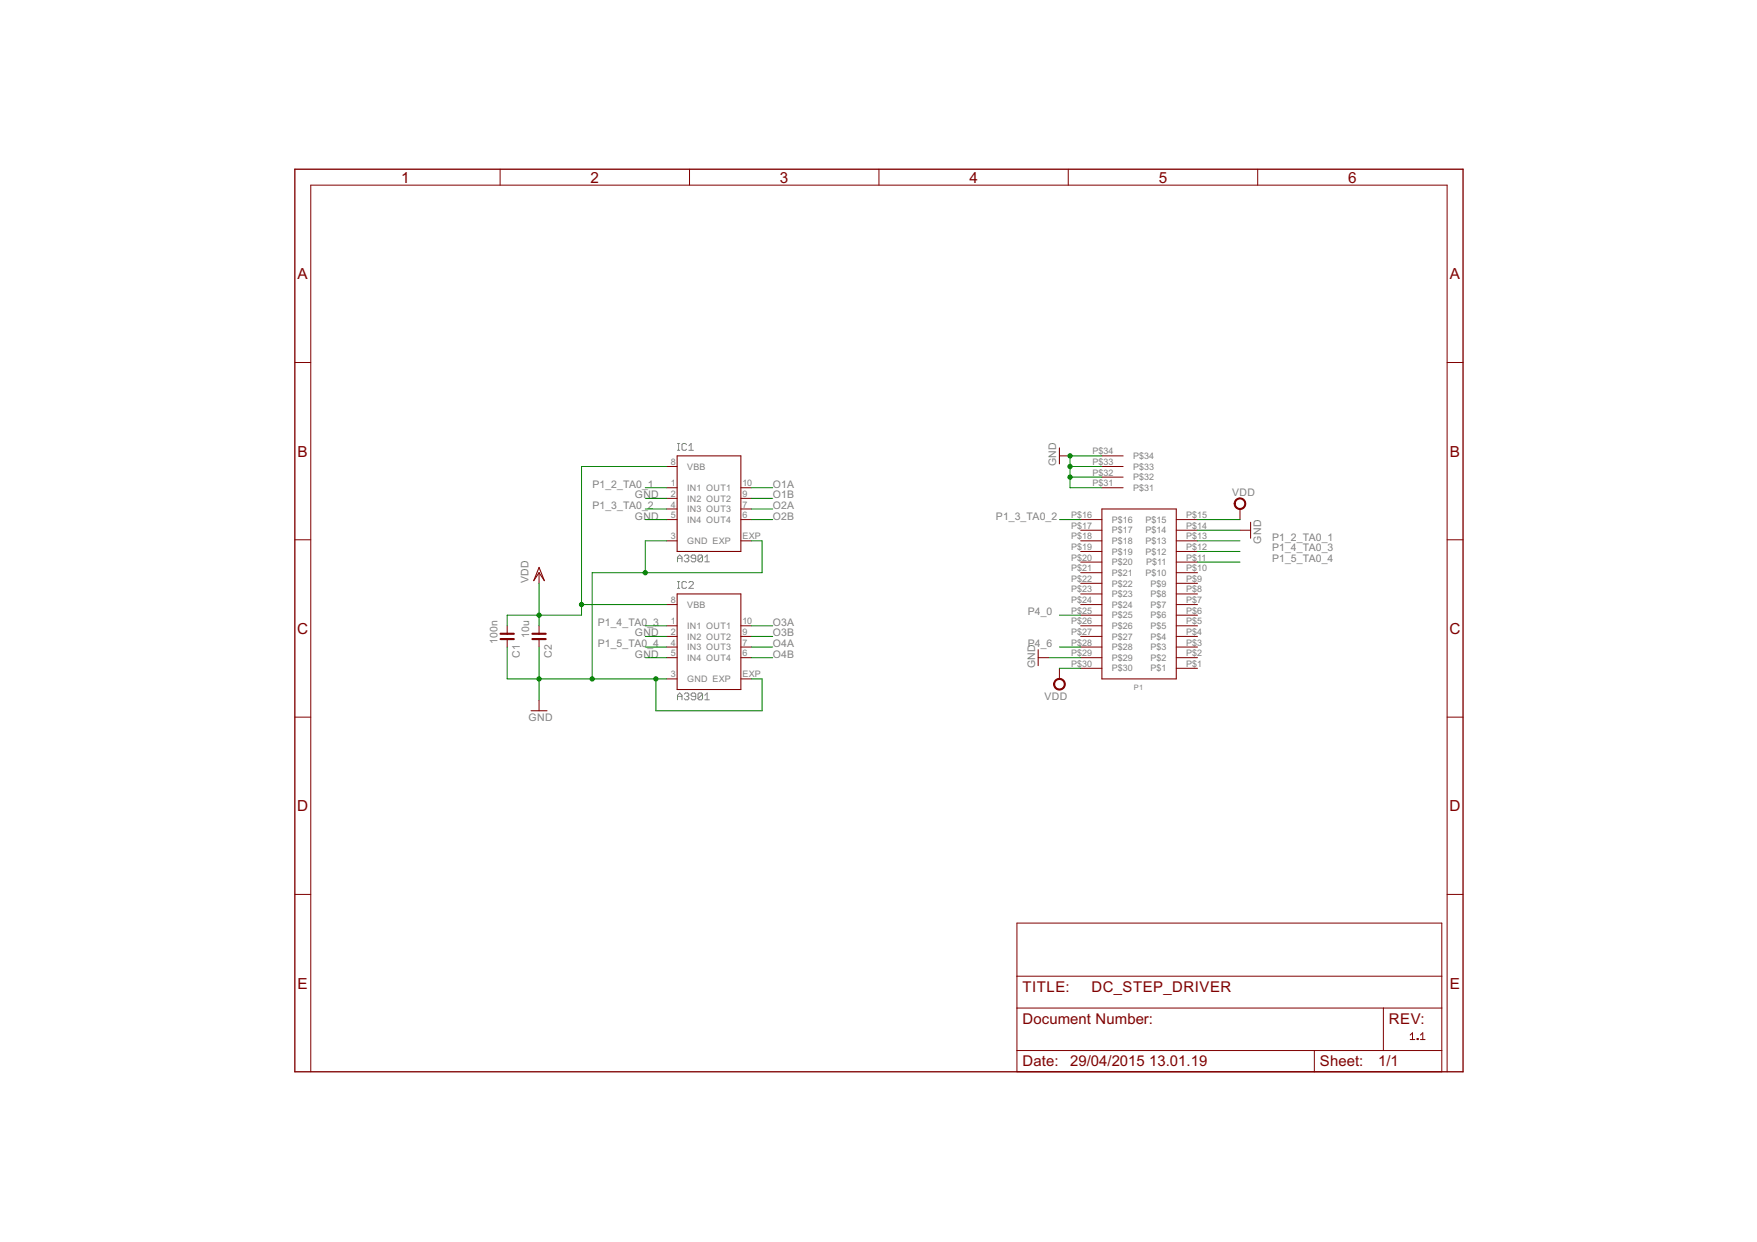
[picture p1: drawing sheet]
<svg xmlns="http://www.w3.org/2000/svg" width="420mm" height="297mm" viewBox="0 0 420 297" stroke-linecap="round" stroke-linejoin="round" font-family="sans-serif">
<g fill="none" stroke="#808080" stroke-width=".24">
<path d="M162 107.7h.5M162 106.1h.5M162.3 106.1v1.6M164.2 106.3l-.3-.2h-.5l-.3 .2v1.1l.3 .3h.5l.3-.3M164.7 106.6l.6-.5v1.6M164.7 107.7h1.1M162 134.4v-1.1l.5-.6 .6 .6v1.1M162 133.5h1.1M162 139.1h.5M162.3 139.1v1.6M163.6 133l.3-.3h.5l.3 .3-.3 .5M164.2 139.3l-.3-.2h-.5l-.3 .2v1.1l.3 .3h.5l.3-.3"/>
<path d="M164.2 133.5h.2M164.4 133.5l.3 .3v.3l-.3 .3h-.5l-.3-.3M164.7 139.3l.3-.2h.5l.3 .2v.3l-1.1 1.1h1.1M166.4 133.5h-.9l-.2-.2 .2-.6h.6l.3 .3v1.1l-.3 .3h-.6l-.2-.3M168 133l-.3-.3h-.5l-.3 .3v1.1M168 133v1.1l-.3 .3h-.5l-.3-.3M168 133l-1.1 1.1M168.6 134.4h1M168.6 133.3l.5-.6v1.7M162 140.7h.5M162 167.4v-1.1l.5-.6 .6 .6v1.1M162 166.6h1.1"/>
<path d="M163.6 166l.3-.3h.5l.3 .3v.3l-.3 .3M164.2 166.6h.2M164.4 166.6l.3 .2-.3 .6h-.5l-.3-.3M166.4 166.6h-.9l-.2-.3v-.3l.2-.3h.6l.3 .3v1.1l-.3 .3h-.6l-.2-.3M168 166l-.3-.3h-.5l-.3 .3v1.1M168 166v1.1l-.3 .3h-.5l-.3-.3M168 166l-1.1 1.1M168.6 166.3l.5-.6v1.7M168.6 167.4h1"/>
</g>
<g fill="none" stroke="#800000" stroke-width=".24">
<path d="M119.6 40.5v3.8M164.9 40.5v3.8M210.2 40.5v3.8M255.5 40.5v3.8M300.8 40.5v3.8M70.5 86.7h3.8M346.1 86.7h3.8M159.4 116.6h2.5M159.4 119.2h2.5M159.4 111.6h2.5M177.2 116.6h2.5M177.2 119.2h2.5"/>
<path d="M253.3 109h2.6M263.5 116.6h5.1M263.5 111.6h5.1M263.5 114.1h5.1M263.5 109h5.1M70.5 129.1h3.8M128.9 137v2.5M159.4 121.7h2.5M159.4 124.3h2.5M159.4 129.3h2.5M177.2 121.7h2.5M177.2 124.3h2.5"/>
<path d="M177.2 129.3h2.5M258.4 124.3h5.1M258.4 129.3h5.1M258.4 139.5h5.1M258.4 137h5.1M258.4 134.4h5.1M258.4 131.9h5.1M258.4 126.8h5.1M281.3 124.3h5.1M281.3 129.3h5.1M281.3 139.5h5.1M281.3 137h5.1"/>
<path d="M281.3 134.4h5.1M281.3 131.9h5.1M281.3 126.8h5.1M296.5 126.8h2.6M296.5 121.7v2.6M346.1 129.1h3.8M121.3 149.7v1.9M121.3 152.8v1.9M128.9 149.7v1.9M128.9 152.8v1.9M159.4 149.7h2.5M159.4 152.2h2.5"/>
<path d="M159.4 154.7h2.5M159.4 157.3h2.5M159.4 144.6h2.5M177.2 149.7h2.5M177.2 152.2h2.5M177.2 154.7h2.5M177.2 157.3h2.5M248.3 157.3h2.5M253.3 159.8v2.6M258.4 149.7h5.1M258.4 152.2h5.1M258.4 154.7h5.1"/>
<path d="M258.4 157.3h5.1M258.4 144.6h5.1M258.4 159.8h5.1M258.4 147.1h5.1M258.4 142h5.1M281.3 149.7h5.1M281.3 152.2h5.1M281.3 154.7h5.1M281.3 157.3h5.1M281.3 144.6h5.1M281.3 159.8h5.1M281.3 147.1h5.1"/>
<path d="M281.3 142h5.1M70.5 171.5h3.8M128.9 167.4v2.6M159.4 162.4h2.5M177.2 162.4h2.5M346.1 171.5h3.8M70.5 213.9h3.8M346.1 213.9h3.8M243.2 220.8h101.6v35.5h-101.6zM243.2 233.5h101.6M74.3 256.3v-212h271.8v212M243.2 241.1h101.6"/>
<path d="M243.2 251.2h101.6M314.3 251.2v5.1M330.8 241.1v10.1M337.2 247.5l.6-.5v1.6M337.2 248.6h1.1M338.9 248.4h.2v.2h-.2zM339.7 248.6h1.1M339.7 247.5l.5-.5v1.6"/>
</g>
<path d="M161.9 109h15.3v22.9h-15.3zM253.3 107.1v3.8M128.9 135.7l1.3 3.2-1.3-1.9-1.3 1.9zM263.5 121.7h17.8v40.7h-17.8zM299.1 124.9v3.8M161.9 142h15.3v22.9h-15.3zM248.3 155.4v3.8M127 170h3.8" fill="none" stroke="#800000" stroke-width=".25"/>
<path d="M119.7 152.8h3.2M119.7 151.6h3.2M127.3 152.8h3.2M127.3 151.6h3.2" fill="none" stroke="#800000" stroke-width=".51"/>
<g fill="#800000" stroke="#800000" stroke-width=".24">
<path d="M295.5 119.5a1.4 1.4 0 0 1 2.2 .2 1.4 1.4 0 0 1-.8 2.1 1.4 1.4 0 0 1-1.8-1.3h.3a1.15 1.15 0 0 1 1.6-1.1 1.15 1.15 0 0 1 .3 1.9 1.15 1.15 0 0 1-1.9-.5v-.3h-.3z" fill-rule="evenodd"/>
<path d="M252.3 162.7a1.4 1.4 0 0 1 2.2 .2 1.4 1.4 0 0 1-.8 2.1 1.4 1.4 0 0 1-1.8-1.4h.3a1.15 1.15 0 0 1 1.6-1 1.15 1.15 0 0 1 .3 1.9 1.15 1.15 0 0 1-1.9-.6v-.3h-.3z" fill-rule="evenodd"/>
</g>
<path d="M70.5 40.5h279.4v215.8h-279.4z" fill="none" stroke="#800000" stroke-width=".32"/>
<g fill="none" stroke="#008000" stroke-width=".24">
<path d="M154.3 116.6h5.1M154.3 119.2h5.1M159.4 111.6h-20.3v35.5h-17.8v2.6M179.7 116.6h5.1M179.7 119.2h5.1M255.9 111.6h7.6M255.9 114.1h7.6M263.5 109h-7.6v7.6h7.6M128.9 139.5v10.2M154.3 124.3h5.1M154.3 121.7h5.1M159.4 129.3h-5.1v7.7"/>
<path d="M179.7 124.3h5.1M179.7 129.3h2.5v7.7h-40.6v25.4M179.7 121.7h5.1M253.3 124.3h5.1M286.4 124.3h10.1M286.4 129.3h10.1M286.4 126.8h10.1M286.4 131.9h10.1M286.4 134.4h10.1M121.3 154.7v7.7h38.1M128.9 154.7v12.7M139.1 144.6h20.3"/>
<path d="M154.3 157.3h5.1M154.3 152.2h5.1M154.3 149.7h5.1M154.3 154.7h5.1M179.7 157.3h5.1M179.7 152.2h5.1M179.7 149.7h5.1M179.7 154.7h5.1M250.8 157.3h7.6M253.3 147.1h5.1M253.3 159.8h5.1M253.3 154.7h5.1"/>
<path d="M156.8 162.4v7.6h25.4v-7.6h-2.5"/>
</g>
<g fill="#008000" stroke="#008000" stroke-width=".24">
<circle cx="128.9" cy="147.1" r=".51"/>
<circle cx="139.1" cy="144.6" r=".51"/>
<circle cx="128.9" cy="162.4" r=".51"/>
<circle cx="156.8" cy="162.4" r=".51"/>
<circle cx="154.3" cy="137" r=".51"/>
<circle cx="141.6" cy="162.4" r=".51"/>
<circle cx="255.9" cy="114.1" r=".51"/>
<circle cx="255.9" cy="111.6" r=".51"/>
<circle cx="255.9" cy="109" r=".51"/>
</g>
<g font-size="4.1" fill="#800000">
<text x="95.9" y="43.7">1</text>
<text x="141.2" y="43.7">2</text>
<text x="186.5" y="43.7">3</text>
<text x="231.8" y="43.7">4</text>
<text x="277.1" y="43.7">5</text>
<text x="322.4" y="43.7">6</text>
<text x="71.2" y="66.8">A</text>
<text x="346.7" y="66.8">A</text>
<text x="71.2" y="109.2">B</text>
<text x="346.7" y="109.2">B</text>
<text x="71.1" y="151.6">C</text>
<text x="346.6" y="151.6">C</text>
<text x="71.1" y="194">D</text>
<text x="346.6" y="194">D</text>
<text x="71.2" y="236.4">E</text>
<text x="346.7" y="236.4">E</text>
</g>
<g font-size="4" fill="#800000">
<text x="244.5" y="237.3">TITLE:</text>
<text x="261" y="237.3">DC_STEP_DRIVER</text>
<text x="244.5" y="244.9">Document Number:</text>
<text x="332.1" y="244.9">REV:</text>
<text x="244.5" y="255.1">Date: 29/04/2015</text>
<text x="274.8" y="255.1">13.01.19</text>
<text x="315.6" y="255.1">Sheet:</text>
<text x="329.5" y="255.1">1/1</text>
</g>
<g font-size="2.8" fill="#808080">
<text x="252.6" y="111.5" transform="rotate(-90 252.6 111.5)">GND</text>
<text x="141.7" y="116.7">P1_2_TA0_1</text>
<text x="151.8" y="119.2">GND</text>
<text x="184.8" y="116.7">O1A</text>
<text x="184.8" y="119.2">O1B</text>
<text x="294.7" y="118.6">VDD</text>
<text x="141.7" y="121.7">P1_3_TA0_2</text>
<text x="151.8" y="124.3">GND</text>
<text x="184.8" y="121.7">O2A</text>
<text x="184.8" y="124.3">O2B</text>
<text x="238.2" y="124.3">P1_3_TA0_2</text>
<text x="301.6" y="130" transform="rotate(-90 301.6 130)">GND</text>
<text x="304.2" y="129.4">P1_2_TA0_1</text>
<text x="304.2" y="131.9">P1_4_TA0_3</text>
<text x="304.2" y="134.4">P1_5_TA0_4</text>
<text x="126.4" y="139.5" transform="rotate(-90 126.4 139.5)">VDD</text>
<text x="142.9" y="149.7">P1_4_TA0_3</text>
<text x="184.8" y="149.7">O3A</text>
<text x="245.8" y="147.1">P4_0</text>
<text x="118.9" y="154" transform="rotate(-90 118.9 154)">100n</text>
<text x="126.6" y="152.6" transform="rotate(-90 126.6 152.6)">10u</text>
<text x="142.9" y="154.7">P1_5_TA0_4</text>
<text x="151.8" y="152.2">GND</text>
<text x="184.8" y="152.2">O3B</text>
<text x="184.8" y="154.7">O4A</text>
<text x="245.8" y="154.7">P4_6</text>
<text x="124.3" y="157.4" transform="rotate(-90 124.3 157.4)">C1</text>
<text x="132" y="157.4" transform="rotate(-90 132 157.4)">C2</text>
<text x="151.8" y="157.3">GND</text>
<text x="184.8" y="157.3">O4B</text>
<text x="247.5" y="159.8" transform="rotate(-90 247.5 159.8)">GND</text>
<text x="249.8" y="167.3">VDD</text>
<text x="126.4" y="172.5">GND</text>
</g>
<g font-size="2.4" fill="#808080">
<text x="160.4" y="111.2">8</text>
<text x="164.3" y="112.3">VBB</text>
<text x="261.2" y="113.8">P$32</text>
<text x="261.2" y="111.2">P$33</text>
<text x="261.2" y="108.7">P$34</text>
<text x="271" y="112.3">P$33</text>
<text x="271" y="109.8">P$34</text>
<text x="160.4" y="116.3">1</text>
<text x="160.4" y="118.8">2</text>
<text x="164.3" y="117.4">IN1 OUT1</text>
<text x="164.3" y="120">IN2 OUT2</text>
<text x="177.5" y="116.3">10</text>
<text x="177.5" y="118.8">9</text>
<text x="261.2" y="116.3">P$31</text>
<text x="271" y="117.4">P$31</text>
<text x="271" y="114.9">P$32</text>
<text x="160.4" y="121.4">4</text>
<text x="160.4" y="123.9">5</text>
<text x="164.3" y="122.5">IN3 OUT3</text>
<text x="164.3" y="125">IN4 OUT4</text>
<text x="177.5" y="121.4">7</text>
<text x="177.5" y="123.9">6</text>
<text x="256.2" y="123.9">P$16</text>
<text x="265.9" y="125">P$16</text>
<text x="273.9" y="125">P$15</text>
<text x="283.7" y="123.9">P$15</text>
<text x="160.4" y="129">3</text>
<text x="164.3" y="130.1">GND EXP</text>
<text x="177.6" y="129">EXP</text>
<text x="256.2" y="126.5">P$17</text>
<text x="256.2" y="129">P$18</text>
<text x="256.2" y="131.5">P$19</text>
<text x="265.9" y="127.6">P$17</text>
<text x="265.9" y="130.1">P$18</text>
<text x="273.9" y="130.1">P$13</text>
<text x="273.9" y="127.6">P$14</text>
<text x="283.7" y="131.5">P$12</text>
<text x="283.7" y="129">P$13</text>
<text x="283.7" y="126.5">P$14</text>
<text x="256.2" y="134.1">P$20</text>
<text x="256.2" y="136.6">P$21</text>
<text x="265.9" y="132.7">P$19</text>
<text x="265.9" y="135.2">P$20</text>
<text x="265.9" y="137.7">P$21</text>
<text x="273.9" y="137.7">P$10</text>
<text x="273.9" y="132.7">P$12</text>
<text x="274.1" y="135.2">P$11</text>
<text x="283.7" y="136.6">P$10</text>
<text x="283.7" y="134.1">P$11</text>
<text x="256.2" y="139.2">P$22</text>
<text x="256.2" y="141.7">P$23</text>
<text x="265.9" y="140.3">P$22</text>
<text x="265.9" y="142.8">P$23</text>
<text x="275.1" y="142.8">P$8</text>
<text x="275.1" y="140.3">P$9</text>
<text x="283.7" y="141.7">P$8</text>
<text x="283.7" y="139.2">P$9</text>
<text x="160.4" y="149.3">1</text>
<text x="160.4" y="144.2">8</text>
<text x="164.3" y="145.4">VBB</text>
<text x="177.5" y="149.3">10</text>
<text x="256.2" y="144.2">P$24</text>
<text x="256.2" y="146.8">P$25</text>
<text x="256.2" y="149.3">P$26</text>
<text x="265.9" y="145.4">P$24</text>
<text x="265.9" y="147.9">P$25</text>
<text x="275.1" y="147.9">P$6</text>
<text x="275.1" y="145.4">P$7</text>
<text x="283.7" y="149.3">P$5</text>
<text x="283.7" y="146.8">P$6</text>
<text x="283.7" y="144.2">P$7</text>
<text x="160.4" y="151.9">2</text>
<text x="160.4" y="154.4">4</text>
<text x="164.3" y="150.4">IN1 OUT1</text>
<text x="164.3" y="153">IN2 OUT2</text>
<text x="164.3" y="155.5">IN3 OUT3</text>
<text x="177.5" y="151.9">9</text>
<text x="177.5" y="154.4">7</text>
<text x="256.2" y="151.9">P$27</text>
<text x="256.2" y="154.4">P$28</text>
<text x="265.9" y="150.4">P$26</text>
<text x="265.9" y="153">P$27</text>
<text x="265.9" y="155.5">P$28</text>
<text x="275.1" y="155.5">P$3</text>
<text x="275.1" y="153">P$4</text>
<text x="275.1" y="150.4">P$5</text>
<text x="283.7" y="154.4">P$3</text>
<text x="283.7" y="151.9">P$4</text>
<text x="160.4" y="156.9">5</text>
<text x="164.3" y="158.1">IN4 OUT4</text>
<text x="177.5" y="156.9">6</text>
<text x="256.2" y="156.9">P$29</text>
<text x="256.2" y="159.5">P$30</text>
<text x="265.9" y="158.1">P$29</text>
<text x="265.9" y="160.6">P$30</text>
<text x="275.1" y="160.6">P$1</text>
<text x="275.1" y="158.1">P$2</text>
<text x="283.7" y="159.5">P$1</text>
<text x="283.7" y="156.9">P$2</text>
<text x="160.4" y="162">3</text>
<text x="164.3" y="163.1">GND EXP</text>
<text x="177.6" y="162">EXP</text>
</g>
<text font-size="2" fill="#808080" x="271.2" y="164.9">P1</text>
</svg>
